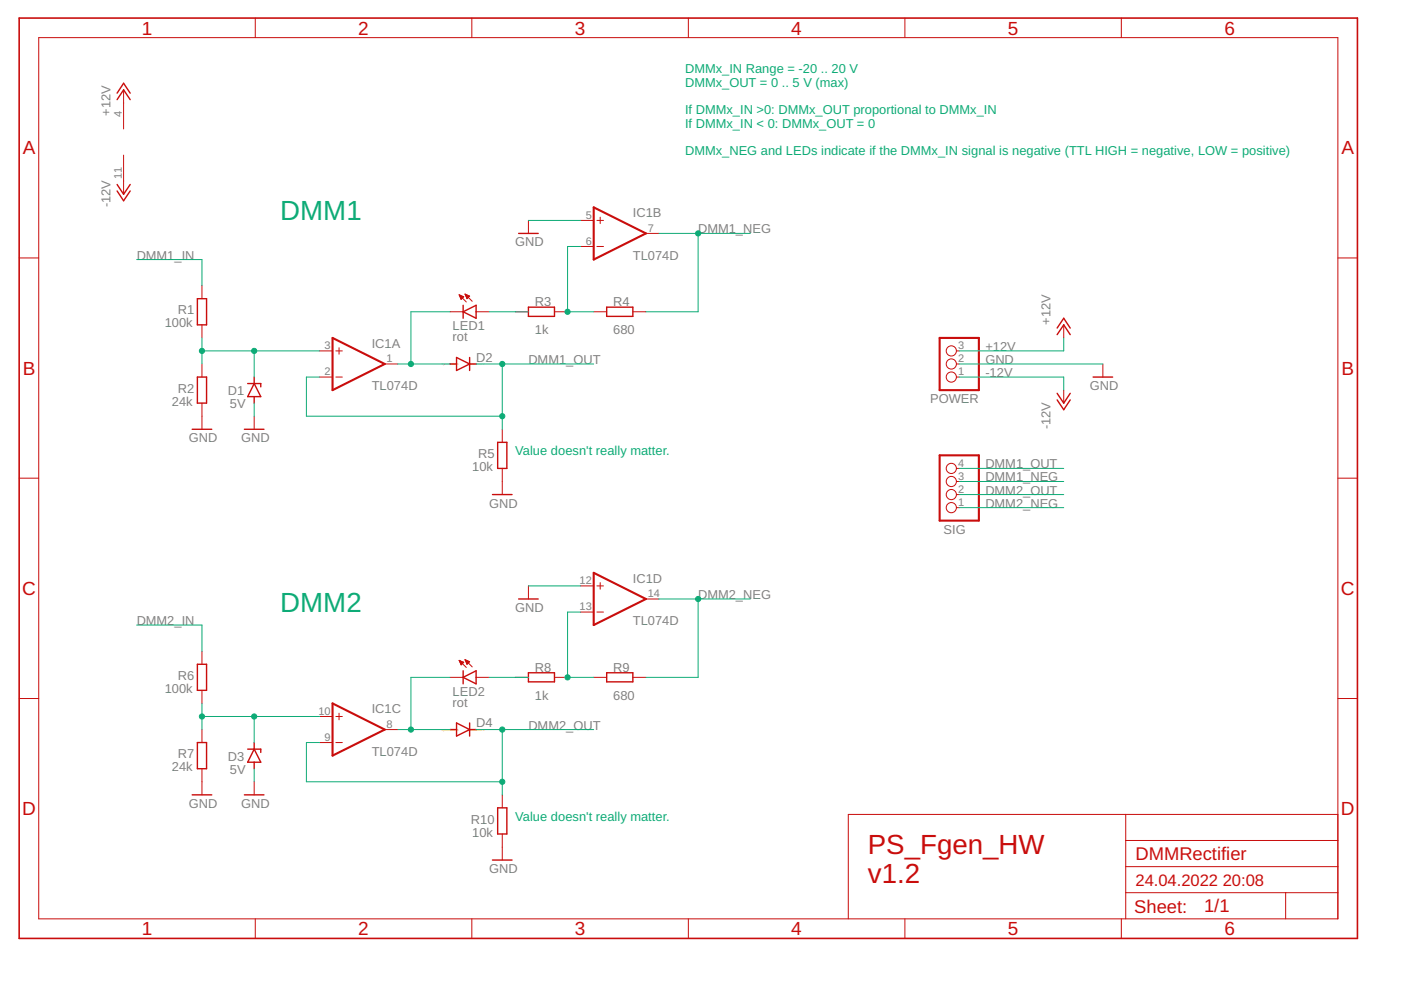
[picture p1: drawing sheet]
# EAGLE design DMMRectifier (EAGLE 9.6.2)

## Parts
D1  5V  ZENER-DIODESOD80C  [SOD80C]
D2  DIODE-SOD80C  [SOD80C]
D3  5V  ZENER-DIODESOD80C  [SOD80C]
D4  DIODE-SOD80C  [SOD80C]
IC1  TL074D  [SO14]
LED1  rot  LEDCHIPLED_0603  [CHIPLED_0603]
LED2  rot  LEDCHIPLED_0603  [CHIPLED_0603]
POWER  PINHD-1X3  [1X03]
R1  100k  R-EU_R0805  [R0805]
R2  24k  R-EU_R0805  [R0805]
R3  1k  R-EU_R0805  [R0805]
R4  680  R-EU_R0805  [R0805]
R5  10k  R-EU_R0805  [R0805]
R6  100k  R-EU_R0805  [R0805]
R7  24k  R-EU_R0805  [R0805]
R8  1k  R-EU_R0805  [R0805]
R9  680  R-EU_R0805  [R0805]
R10  10k  R-EU_R0805  [R0805]
SIG  PINHD-1X4  [1X04]

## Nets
+12V: IC1.4(P:V+) POWER.3
-12V: IC1.11(P:V-) POWER.1
DMM1_IN: R1.2
DMM1_NEG: IC1.7(B:OUT) R4.1 SIG.3
DMM1_OUT: D2.C IC1.2(A:-IN) R5.2 SIG.4
DMM2_IN: R6.2
DMM2_NEG: IC1.14(D:OUT) R9.1 SIG.1
DMM2_OUT: D4.C IC1.9(C:-IN) R10.2 SIG.2
GND: D1.A D3.A IC1.5(B:+IN) IC1.12(D:+IN) POWER.2 R2.1 R5.1 R7.1 R10.1
N$1: D1.C IC1.3(A:+IN) R1.1 R2.2
N$2: D3.C IC1.10(C:+IN) R6.1 R7.2
N$3: IC1.6(B:-IN) R3.1 R4.2
N$4: D2.A IC1.1(A:OUT) LED1.C
N$5: LED1.A R3.2
N$6: IC1.13(D:-IN) R8.1 R9.2
N$7: D4.A IC1.8(C:OUT) LED2.C
N$8: LED2.A R8.2

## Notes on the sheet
- DMMx_IN Range = -20 .. 20 V
  DMMx_OUT = 0 .. 5 V (max)
  
  If DMMx_IN >0: DMMx_OUT proportional to DMMx_IN
  If DMMx_IN < 0: DMMx_OUT = 0
  
  DMMx_NEG and LEDs indicate if the DMMx_IN signal is negative (TTL HIGH = negative, LOW = positive)
- DMM1
- Value doesn't really matter.
- DMM2
- Value doesn't really matter.
- PS_Fgen_HW
  v1.2
